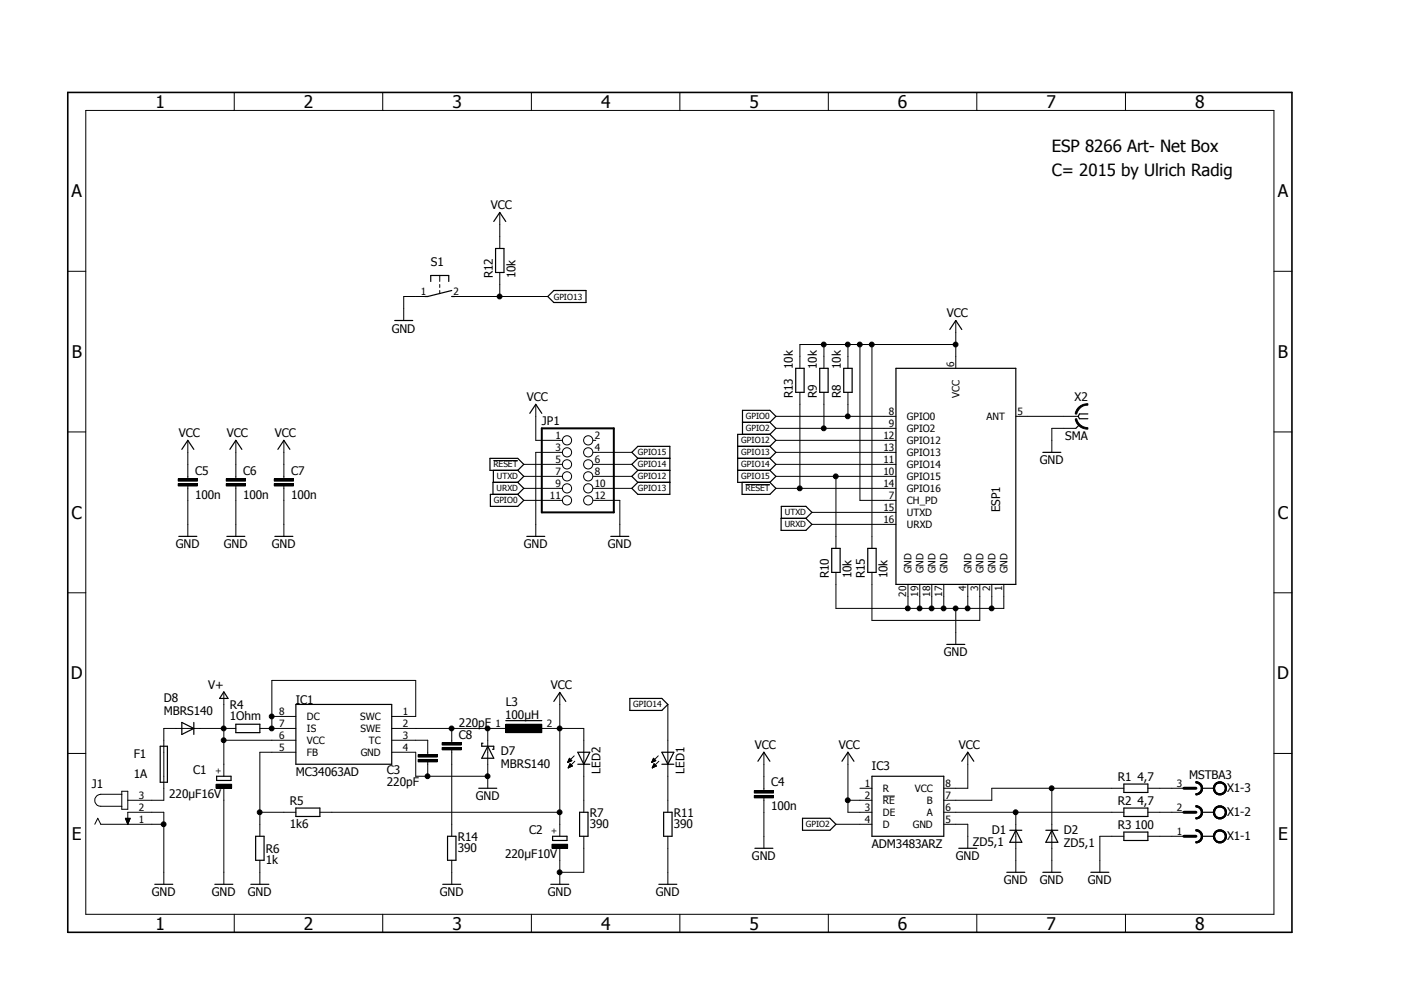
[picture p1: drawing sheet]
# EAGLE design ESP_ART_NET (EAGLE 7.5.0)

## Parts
C1  220µF16V  CPOL-EUE5-8.5  [E5-8,5]
C2  220µF10V  CPOL-EUE2.5-7  [E2,5-7]
C3  220pF  C-EUC0805  [C0805]
C4  100n  C-EUC0805  [C0805]
C5  100n  C-EUC0805  [C0805]
C6  100n  C-EUC0805  [C0805]
C7  100n  C-EUC0805  [C0805]
C8  220pF  C-EUC0805  [C0805]
D1  ZD5,1  PMLL4150  [SOD80C]
D2  ZD5,1  PMLL4150  [SOD80C]
D7  MBRS140  SCHOTTKY-DIODESMD  [SMB]
D8  MBRS140  DIODE-SMB  [SMB]
ESP1  ESP8266MOD  [ESP8266MOD]
F1  1A  PICOFUSE  [PICOFUSE]
IC1  MC34063AD  [SOIC8]
IC3  ADM3483ARZ  SN65176D  [SO-08]
J1  JACK-PLUG1  [SPC4078]
JP1  PINHD-2X6  [2X06]
L3  100µH  SLF7045  [SLF7045]
LED1  LEDCHIPLED_1206  [CHIPLED_1206]
LED2  LEDCHIPLED_1206  [CHIPLED_1206]
R1  4,7  R-EU_R0805  [R0805]
R2  4,7  R-EU_R0805  [R0805]
R3  100  R-EU_R0805  [R0805]
R4  1Ohm  R-EU_0207/10  [0207/10]
R5  1k6  R-EU_M0805  [M0805]
R6  1k  R-EU_M0805  [M0805]
R7  390  R-EU_R0805  [R0805]
R8  10k  R-EU_R0805  [R0805]
R9  10k  R-EU_R0805  [R0805]
R10  10k  R-EU_R0805  [R0805]
R11  390  R-EU_R0805  [R0805]
R12  10k  R-EU_R0805  [R0805]
R13  10k  R-EU_R0805  [R0805]
R14  390  R-EU_R0805  [R0805]
R15  10k  R-EU_R0805  [R0805]
S1  31-XX  [B3F-31XX]
X1  MSTBA3  [MSTBA3]
X2  SMA  SMA-142-0701-801/806  [J502-ND-142-0701-801/806]

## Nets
!RESET: ESP1.14(GPIO16) JP1.5 R13.1
GND: C1.- C2.- C3.2 C4.2 C5.2 C6.2 C7.2 D1.A D2.A D7.A ESP1.1(GND) ESP1.2(GND) ESP1.4(GND) ESP1.17(GND) ESP1.18(GND) ESP1.19(GND) ESP1.20(GND) IC1.4(GND) IC3.5(GND) J1.1 J1.2 JP1.3 JP1.12 R3.1 R6.1 R7.1 R10.1 R11.1 R14.1 S1.1(P) X2.G@1(GND)
GPIO0: ESP1.8(GPIO0) JP1.11 R8.1
GPIO2: ESP1.9(GPIO2) IC3.4(D) R9.1
GPIO12: ESP1.12(GPIO12) JP1.8
GPIO13: ESP1.13(GPIO13) JP1.10 R12.1 S1.2(S)
GPIO14: ESP1.11(GPIO14) JP1.6 LED1.A
GPIO15: ESP1.10(GPIO15) JP1.4 R10.2
N$1: LED2.C R7.2
N$2: ESP1.5(ANT) X2.1
N$3: LED1.C R11.2
N$4: D1.C IC3.6(A) R2.1
N$5: D2.C IC3.7(B) R1.1
N$6: R3.2 X1.1
N$7: R2.2 X1.2
N$8: R1.2 X1.3
N$9: C8.2 R14.2
N$10: ESP1.3(GND) R15.1
N$51: IC1.5(FB) R5.1 R6.2
N$52: C3.1 IC1.3(TC)
N$53: IC1.1(SWC) IC1.7(IS) IC1.8(DC) R4.2
N$54: C8.1 D7.C IC1.2(SWE) L3.1
N$57: D8.A F1.2
N$58: F1.1 J1.3
URXD: ESP1.16(URXD) JP1.9
UTXD: ESP1.15(UTXD) JP1.7
V+: C1.+ D8.C IC1.6(VCC) R4.1
VCC: C2.+ C4.1 C5.1 C6.1 C7.1 ESP1.6(VCC) ESP1.7(CH_PD) IC3.2(!RE) IC3.3(DE) IC3.8(VCC) JP1.1 L3.2 LED2.A R5.2 R8.2 R9.2 R12.2 R13.2 R15.2
Unconnected: IC3.1(R) JP1.2

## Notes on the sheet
- ESP 8266 Art- Net Box
- C= 2015 by Ulrich Radig

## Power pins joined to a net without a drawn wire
GND: X2.G@2(GND) X2.G@3(GND) X2.G@4(GND)
